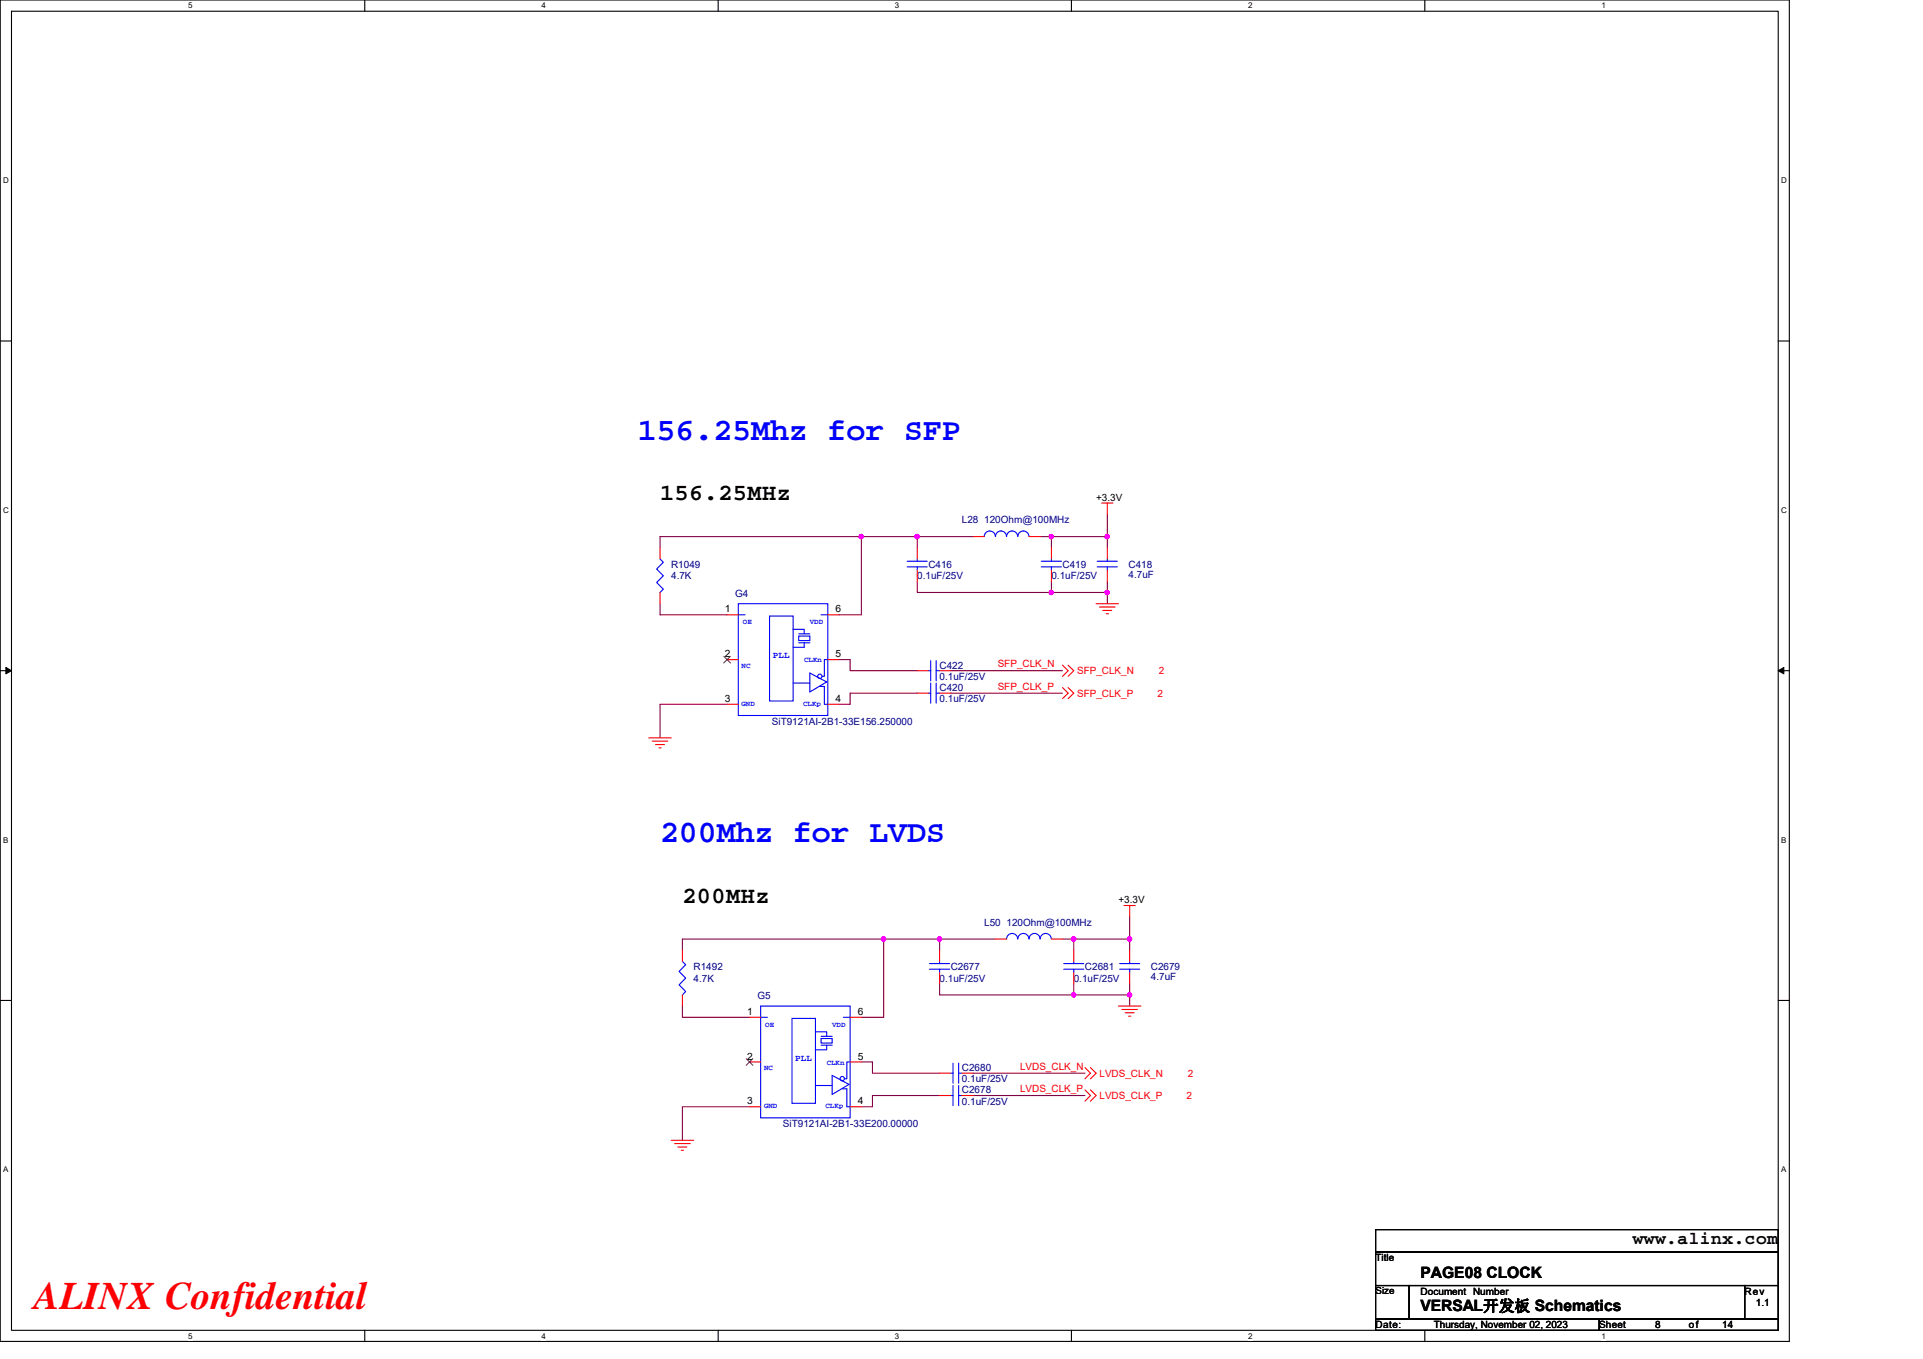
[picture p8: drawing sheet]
<svg xmlns="http://www.w3.org/2000/svg" width="297mm" height="210mm" viewBox="0 0 297 210" stroke-linecap="round" stroke-linejoin="round" font-family="sans-serif">
<path d="M0 0h276.4v207.3h-276.4zM1.8 1.7h272.9v203.8h-272.9z" fill="none" stroke="#000" stroke-width=".17"/>
<g fill="#fff">
<path d="M29.1 .2h.6v1.4h-.6z"/>
<path d="M29.1 205.7h.6v1.4h-.6z"/>
</g>
<path d="M56.3 0v1.7M56.3 205.5v1.8" fill="none" stroke="#000" stroke-width=".17"/>
<g fill="#fff">
<path d="M83.6 .2h.7v1.4h-.7z"/>
<path d="M83.6 205.7h.7v1.4h-.7z"/>
</g>
<path d="M110.9 0v1.7M110.9 205.5v1.8" fill="none" stroke="#000" stroke-width=".17"/>
<g fill="#fff">
<path d="M138.2 .2h.7v1.4h-.7z"/>
<path d="M138.2 205.7h.7v1.4h-.7z"/>
</g>
<path d="M165.5 0v1.7M165.5 205.5v1.8" fill="none" stroke="#000" stroke-width=".17"/>
<g fill="#fff">
<path d="M192.8 .2h.6v1.4h-.6z"/>
<path d="M192.8 205.7h.6v1.4h-.6z"/>
</g>
<path d="M220.1 0v1.7M220.1 205.5v1.8" fill="none" stroke="#000" stroke-width=".17"/>
<g fill="#fff">
<path d="M247.4 .2h.6v1.4h-.6z"/>
<path d="M247.4 205.7h.6v1.4h-.6z"/>
<path d="M.5 27.2h.8v1.4h-.8z"/>
<path d="M275.1 27.2h.9v1.4h-.9z"/>
<path d="M.5 78.1h.8v1.4h-.8z"/>
<path d="M275.1 78.1h.9v1.4h-.9z"/>
</g>
<path d="M0 52.7h1.8M274.7 52.7h1.7" fill="none" stroke="#000" stroke-width=".17"/>
<g fill="#fff">
<path d="M.5 129.1h.8v1.4h-.8z"/>
<path d="M275.1 129.1h.8v1.4h-.8z"/>
</g>
<path d="M0 103.6h1.8M274.7 103.6h1.7" fill="none" stroke="#000" stroke-width=".17"/>
<path d="M.9 103.1l.9 .5-.9 .5zM274.7 103.6l.8-.5v1z" fill="#000" stroke="#000" stroke-width=".15"/>
<g fill="#fff">
<path d="M.5 180h.8v1.4h-.8z"/>
<path d="M275.1 180h.8v1.4h-.8z"/>
</g>
<path d="M0 154.6h1.8M274.7 154.6h1.7M212.5 190h62.2v3.5h-62.2zM212.5 193.5h62.2v5.1h-62.2zM212.5 198.6h5.2v5.2h-5.2zM217.7 198.6h51.8v5.2h-51.8zM269.5 198.6h5.2v5.2h-5.2zM212.5 203.8h34.5v1.7h-34.5zM247 203.8h27.7v1.7h-27.7z" fill="none" stroke="#000" stroke-width=".17"/>
<g fill="none" stroke="#800040" stroke-width=".17">
<path d="M171 79.5v3.4M102 93.3v1.7h10.3M133.1 82.9h-31.1v1.7M133.1 82.9v12.1h-3.5M133.1 82.9h8.6M141.7 82.9v1.7M141.7 82.9h8.6M141.7 89.8v1.7h20.7M160.7 82.9h1.7M162.4 82.9v1.7M162.4 82.9h8.6M162.4 89.8v1.7h8.6"/>
<path d="M171 82.9v1.7M171 89.8v1.7M171 91.5v1.8M112.3 108.8h-10.3v5.2M129.6 101.9h1.7v1.7h10.4M141.7 107.1h-10.4v1.7h-1.7M146.9 103.6h17.2M146.9 107.1h17.2M105.4 155.4v1.8h10.4M136.5 145.1h-31.1v1.7M136.5 145.1v12.1h-3.4M136.5 145.1h8.6"/>
<path d="M145.1 145.1v1.7M145.1 145.1h8.7M145.1 152v1.7h20.8M164.1 145.1h1.8M165.9 145.1v1.7M165.9 153.7h8.6M165.9 145.1h8.6v1.7M165.9 152v1.7M174.5 141.6v3.5M174.5 152v1.7M174.5 153.7v1.7M115.8 171h-10.4v5.2"/>
<path d="M133.1 164.1h1.7v1.7h10.3M145.1 169.3h-10.3v1.7h-1.7M150.3 165.8h17.3M150.3 169.3h17.3"/>
</g>
<g fill="#f0f" stroke="#f0f" stroke-width=".17">
<circle cx="171" cy="82.9" r=".34"/>
<circle cx="162.4" cy="82.9" r=".34"/>
<circle cx="162.4" cy="91.5" r=".34"/>
<circle cx="171" cy="91.5" r=".34"/>
<circle cx="141.7" cy="82.9" r=".34"/>
<circle cx="133" cy="82.9" r=".34"/>
<circle cx="174.5" cy="145.1" r=".34"/>
<circle cx="165.8" cy="145.1" r=".34"/>
<circle cx="174.5" cy="153.7" r=".34"/>
<circle cx="165.8" cy="153.7" r=".34"/>
<circle cx="145.1" cy="145.1" r=".34"/>
<circle cx="136.5" cy="145.1" r=".34"/>
</g>
<g fill="none" stroke="#f00" stroke-width=".17">
<path d="M170.2 77.7h1.7M171 77.7v1.8M102 84.6v1.8M102 91.5v1.8M112.3 95h1.7M127.9 95h1.7M141.7 84.6v1.8M141.7 88.1v1.7M150.3 82.9h1.7M159 82.9h1.7M162.4 84.6v1.8M162.4 88.1v1.7"/>
<path d="M169.3 93.3h3.5M169.8 93.8h2.5M170.3 94.3h1.4M170.9 94.8h.3M171 84.6v1.8M171 88.1v1.7M100.2 114h3.5M100.8 114.5h2.4M101.3 115h1.3M101.8 115.5h.3M112.3 101.9h1.7M112.3 108.8h1.7"/>
<path d="M127.9 108.8h1.7M127.9 101.9h1.7M141.7 103.6h1.7M141.7 107.1h1.7M145.1 103.6h1.8M145.1 107.1h1.8M164.1 102.8l.9 .8-.9 .9M164.1 106.2l.9 .9-.9 .9M165 102.8l.9 .8-.9 .9M165 106.2l.9 .9-.9 .9M173.6 139.9h1.8M174.5 139.9v1.7"/>
<path d="M105.4 146.8v1.7M105.4 153.7v1.7M115.8 157.2h1.7M131.3 157.2h1.8M145.1 146.8v1.7M145.1 150.3v1.7M153.8 145.1h1.7M162.4 145.1h1.7M165.9 146.8v1.7M165.9 150.3v1.7M172.8 155.4h3.4M173.3 156h2.4"/>
<path d="M173.8 156.5h1.4M174.3 157h.4M174.5 146.8v1.7M174.5 150.3v1.7M103.7 176.2h3.4M104.2 176.7h2.4M104.7 177.2h1.4M105.2 177.7h.4M115.8 164.1h1.7M115.8 171h1.7M131.3 171h1.8M131.3 164.1h1.8"/>
<path d="M145.1 169.3h1.8M145.1 165.8h1.8M148.6 169.3h1.7M148.6 165.8h1.7M167.6 165l.8 .8-.8 .9M167.6 168.4l.8 .9-.8 .8M168.4 165l.9 .8-.9 .9M168.4 168.4l.9 .9-.9 .8"/>
</g>
<g fill="none" stroke="#00f" stroke-width=".17">
<path d="M102 86.4l.5 .5-1.1 1 1.1 1.1-1.1 1 1.1 1-.5 .5M114 93.3h13.9v17.3h-13.9zM114 95h1.1M118.9 95.2h3.6v13.1h-3.6zM122.5 97.2h1.7v.7M123.4 97.9h1.7M123.4 99.3h1.7M123.4 98.3h1.7v.7h-1.7zM124.2 99.3v.7h-1.7M126.8 95h1.1M140.1 87.6h3.1M140.1 86.7h3.1"/>
<path d="M141.7 86.4v.3M141.7 87.6v.5M153.8 82.9a.86 .86 0 0 0-.9-.9 .86 .86 0 0 0-.9 .9M158.9 82.9a.87 .87 0 0 0-.8-.9 .87 .87 0 0 0-.9 .9 .87 .87 0 0 0-.9-.9 .87 .87 0 0 0-.8 .9 .85 .85 0 0 0-.9-.9 .85 .85 0 0 0-.8 .9M160.8 87.6h3.2M160.8 86.7h3.2M162.4 86.4v.3M162.4 87.6v.5M169.5 87.6h3.1M169.5 86.7h3.1M171 86.4v.3M171 87.6v.5"/>
<path d="M122.5 105.5h2.6M125.1 104l2.6 1.4-2.6 1.5zM126.7 106.1h.6v2.7h.6M127.9 101.9h-.6v2.6h-.3M143.4 103.6h.4M143.4 107.1h.4M143.8 102.1v3.1M143.8 105.5v3.1M144.6 102.1v3.1M144.6 103.6h.5M144.6 105.5v3.1M144.6 107.1h.5"/>
<path d="M105.4 148.5l.5 .6-1 1 1 1-1 1.1 1 1-.5 .5M117.5 155.4h13.8v17.3h-13.8zM117.5 157.2h1M122.3 157.4h3.7v13.1h-3.7zM126 159.4h1.7v.7M130.3 157.2h1M143.6 149.8h3.1M143.6 148.9h3.1M145.1 148.5v.4M145.1 149.8v.5M160.7 145.1a.86 .86 0 0 0-.9-.9 .86 .86 0 0 0-.9 .9 .87 .87 0 0 0-.8-.9 .87 .87 0 0 0-.9 .9 .86 .86 0 0 0-.9-.9 .86 .86 0 0 0-.8 .9M162.4 145.1a.86 .86 0 0 0-.9-.9 .86 .86 0 0 0-.8 .9"/>
<path d="M164.3 149.8h3.1M164.3 148.9h3.1M165.9 148.5v.4M165.9 149.8v.5M172.9 149.8h3.1M172.9 148.9h3.1M174.5 148.5v.4M174.5 149.8v.5M126 167.7h2.5M126.8 160.1h1.7M126.8 161.5h1.7M126.8 160.5h1.7v.7h-1.7z"/>
<path d="M127.7 161.5v.7h-1.7M128.5 166.2l2.6 1.4-2.6 1.5zM130.1 168.2h.7v2.8h.5M131.3 164.1h-.5v2.6h-.4M146.9 169.3h.3M146.9 165.8h.3M147.2 167.7v3.1M147.2 164.3v3.1M148.1 167.7v3.1M148.1 164.3v3.1M148.1 169.3h.5M148.1 165.8h.5"/>
<circle cx="126.6" cy="104.5" r=".34"/>
<circle cx="130.1" cy="166.7" r=".34"/>
</g>
<path d="M111.8 101.4l1 1M112.8 101.4l-1 1M115.3 163.6l1 1M116.3 163.6l-1.1 1" fill="none" stroke="#804000" stroke-width=".15"/>
<text font-size="6" fill="#f00" x="5.2" y="202.3">ALINX Confidential</text>
<g font-size="4.9" fill="#00f">
<text x="98.5" y="68">156.25Mhz for SFP</text>
<text x="102" y="130">200Mhz for LVDS</text>
</g>
<g font-size="3.6">
<text x="102" y="77.3">156.25MHz</text>
<text x="105.4" y="139.5">200MHz</text>
</g>
<text font-size="2.8" x="252.2" y="192.3">www.alinx.com</text>
<g font-size="2.4">
<text x="219.4" y="197.4">PAGE08 CLOCK</text>
<text x="219.4" y="202.6">VERSAL开发板 Schematics</text>
</g>
<g font-size="1.5">
<text x="169.3" y="77.4">+3.3V</text>
<text x="111.9" y="94.6">1</text>
<text x="129.1" y="94.6">6</text>
<text x="111.9" y="101.6">2</text>
<text x="129.1" y="101.6">5</text>
<text x="111.9" y="108.5">3</text>
<text x="129.1" y="108.5">4</text>
<text x="172.8" y="139.6">+3.3V</text>
<text x="115.4" y="156.8">1</text>
<text x="132.5" y="156.8">6</text>
<text x="115.4" y="163.7">2</text>
<text x="132.5" y="163.7">5</text>
<text x="115.4" y="170.6">3</text>
<text x="132.5" y="170.6">4</text>
<text x="212.5" y="194.9">Title</text>
<text x="212.5" y="200">Size</text>
<text x="219.4" y="200">Document Number</text>
<text x="269.5" y="200">Rev</text>
<text x="271.2" y="201.8">1.1</text>
<text x="212.5" y="205.2">Date:</text>
<text x="221.5" y="205.2">Thursday, November 02, 2023</text>
<text x="247" y="205.2">Sheet</text>
<text x="255.7" y="205.2">8</text>
<text x="260.9" y="205.2">of</text>
<text x="266" y="205.2">14</text>
</g>
<g font-size="1.5" fill="#000080">
<text x="148.6" y="80.9">L28 120Ohm@100MHz</text>
<text x="103.7" y="87.8">R1049</text>
<text x="103.7" y="89.5">4.7K</text>
<text x="141.7" y="89.5">0.1uF/25V</text>
<text x="143.4" y="87.8">C416</text>
<text x="162.4" y="89.5">0.1uF/25V</text>
<text x="164.1" y="87.8">C419</text>
<text x="174.3" y="87.8">C418</text>
<text x="174.3" y="89.3">4.7uF</text>
<text x="113.5" y="92.3">G4</text>
<text x="145.1" y="103.3">C422</text>
<text x="145.1" y="105">0.1uF/25V</text>
<text x="145.1" y="106.8">C420</text>
<text x="119.2" y="112">SiT9121AI-2B1-33E156.250000</text>
<text x="145.1" y="108.5">0.1uF/25V</text>
<text x="152" y="143">L50 120Ohm@100MHz</text>
<text x="107.1" y="149.9">R1492</text>
<text x="146.9" y="149.9">C2677</text>
<text x="167.6" y="149.9">C2681</text>
<text x="177.8" y="149.9">C2679</text>
<text x="107.1" y="151.7">4.7K</text>
<text x="117" y="154.4">G5</text>
<text x="145.1" y="151.7">0.1uF/25V</text>
<text x="165.9" y="151.7">0.1uF/25V</text>
<text x="177.8" y="151.5">4.7uF</text>
<text x="148.6" y="165.5">C2680</text>
<text x="148.6" y="167.2">0.1uF/25V</text>
<text x="148.6" y="169">C2678</text>
<text x="148.6" y="170.7">0.1uF/25V</text>
<text x="120.9" y="174.1">SiT9121AI-2B1-33E200.00000</text>
</g>
<g font-size="1.5" fill="#f00">
<text x="154.1" y="103.1">SFP_CLK_N</text>
<text x="154.1" y="106.6">SFP_CLK_P</text>
<text x="166.4" y="104.2">SFP_CLK_N</text>
<text x="166.4" y="107.6">SFP_CLK_P</text>
<text x="178.8" y="107.6">2</text>
<text x="179" y="104.2">2</text>
<text x="157.6" y="165.3">LVDS_CLK_N</text>
<text x="169.8" y="166.3">LVDS_CLK_N</text>
<text x="183.5" y="166.3">2</text>
<text x="157.6" y="168.7">LVDS_CLK_P</text>
<text x="169.8" y="169.8">LVDS_CLK_P</text>
<text x="183.3" y="169.8">2</text>
</g>
<g font-size="1.4" fill="#00f">
<text x="119.4" y="101.7">PLL</text>
<text x="122.8" y="163.9">PLL</text>
</g>
<g font-size="1.2">
<text x="29.1" y="1.3">5</text>
<text x="83.6" y="1.3">4</text>
<text x="138.2" y="1.3">3</text>
<text x="192.8" y="1.3">2</text>
<text x="247.4" y="1.3">1</text>
<text x=".5" y="28.3">D</text>
<text x="275.1" y="28.3">D</text>
<text x=".5" y="79.2">C</text>
<text x="275.1" y="79.2">C</text>
<text x=".5" y="130.2">B</text>
<text x="275.1" y="130.2">B</text>
<text x=".5" y="181.1">A</text>
<text x="275.1" y="181.1">A</text>
<text x="29.1" y="206.8">5</text>
<text x="83.6" y="206.8">4</text>
<text x="138.2" y="206.8">3</text>
<text x="192.8" y="206.8">2</text>
<text x="247.4" y="206.8">1</text>
</g>
<g font-size="1.1" fill="#00f">
<text x="114.7" y="96.5">OE</text>
<text x="125.1" y="96.5">VDD</text>
<text x="114.6" y="103.2">NC</text>
<text x="124.2" y="102.3">CLKn</text>
<text x="114.6" y="109.1">GND</text>
<text x="124.1" y="109.1">CLKp</text>
<text x="118.2" y="158.6">OE</text>
<text x="128.5" y="158.6">VDD</text>
<text x="118" y="165.4">NC</text>
<text x="127.7" y="164.5">CLKn</text>
<text x="118" y="171.2">GND</text>
<text x="127.5" y="171.2">CLKp</text>
</g>
</svg>
